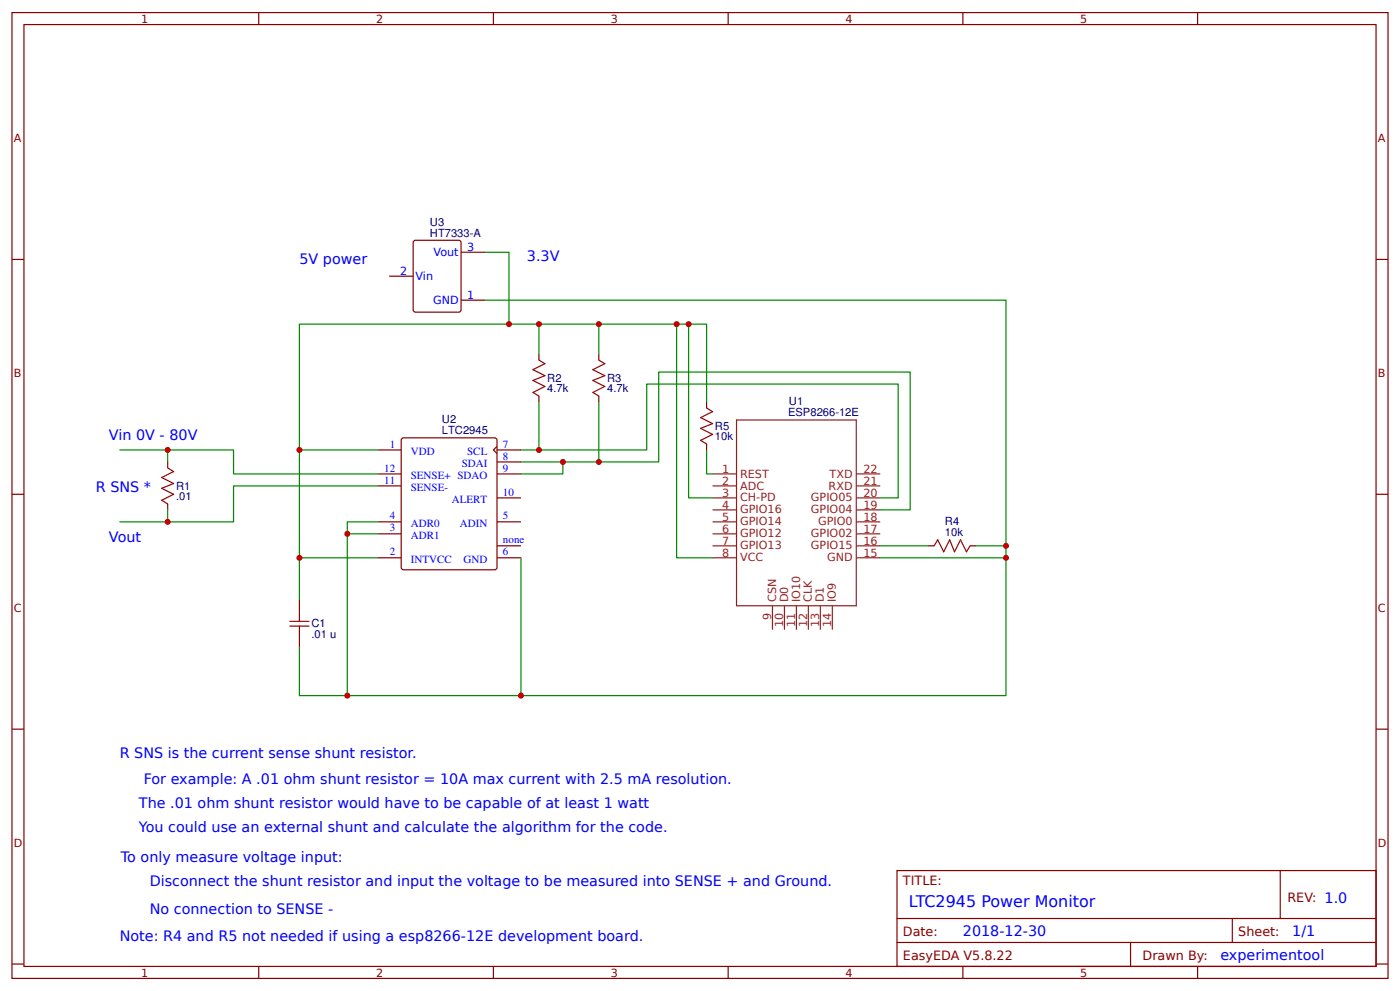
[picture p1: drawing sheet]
<svg xmlns="http://www.w3.org/2000/svg" width="309mm" height="219mm" viewBox="0 0 309 219" stroke-linecap="round" stroke-linejoin="round" font-family="sans-serif">
<g fill="none" stroke="#800" stroke-width=".26">
<path d="M2.6 2.8h304.1v213.2h-304.1zM5.3 5.4h298.7v208h-298.7zM57.1 2.8v2.6M109 2.8v2.6M160.9 2.8v2.6M212.7 2.8v2.6M264.6 2.8v2.6M2.6 57.3h2.7M91.5 53.1l9.8-.1 .5 .3 .1 15.1-.3 .5h-9.8l-.4-.2-.1-15.1zM101.9 55.7h5.3M304 57.3h2.7M86 61h5.3"/>
<path d="M101.9 66.3h5.3M119.1 78.2v1.3M132.3 78.2v1.3M83.3 99.4h5.3M88.7 96.9l.5-.2h20.1l.4 .2 .1 28.4-.3 .4-20.3 .1-.5-.3zM109.8 98.6l-.8 .8 .8 .7M109.8 99.4h5.3M119.1 87.4v1.4M132.3 87.4v1.4M156.1 88.8v1.3M156.1 98v1.4M2.6 109.1h2.7"/>
<path d="M37 102v1.3M37 111.3v1.3M83.3 117.9h5.3M83.3 115.2h5.3M83.3 104.6h5.3M83.3 107.3h5.3M109.8 115.2h5.3M109.8 102h5.3M109.8 104.6h5.3M109.8 109.9h5.3M304 109.1h2.7M66.1 132.4v2.7"/>
<path d="M83.3 123.2h5.3M109.8 123.2h5.3M109.8 120.5h5.3M205.1 120.5h1.3M214.3 120.5h1.3M66.1 140.4v2.6M2.6 161h2.7M304 161h2.7M198.2 192.2h105.8v21.2h-105.8zM282.8 192.2v10.6M2.6 212.9h2.7M57.1 213.4v2.6"/>
<path d="M109 213.4v2.6M160.9 213.4v2.6M198.2 202.8h105.8M198.2 208.1h105.8M212.7 213.4v2.6M249.8 208.1v5.3M264.6 213.4v2.6M272.3 202.8v5.3M304 212.9h2.7"/>
</g>
<g fill="none" stroke="#8d2323" stroke-width=".26">
<path d="M162.7 92.7h26.5v41h-26.5zM157.4 112.6h5.3M157.4 104.6h5.3M157.4 107.3h5.3M157.4 115.2h5.3M157.4 117.9h5.3M157.4 109.9h5.3M189.2 112.6h5.3M189.2 104.6h5.3M189.2 107.3h5.3M189.2 115.2h5.3M189.2 117.9h5.3"/>
<path d="M189.2 109.9h5.3M157.4 123.2h5.3M157.4 120.5h5.3M170.7 133.7v5.3M173.3 133.7v5.3M175.9 133.7v5.3M178.6 133.7v5.3M181.2 133.7v5.3M183.9 133.7v5.3M189.2 123.2h5.3M189.2 120.5h5.3"/>
</g>
<g fill="none" stroke="#080" stroke-width=".26">
<path d="M107.2 55.7h5.2v15.9M107.2 66.3h115v56.9h-27.7M119.1 71.6v6.6M132.3 71.6v6.6M149.5 71.6h6.6v17.2M152.1 71.6v38.3h5.3M26.5 99.4h10.5M66.1 99.4h17.2M119.1 88.8v10.6h-4M119.1 99.4h23.8v-14.6h55.5v25.1h-3.9M132.3 88.8v13.2h-17.2M156.1 99.4v5.2h1.3"/>
<path d="M26.5 115.2h10.5M37 102v-2.6h14.6v5.2h31.7M76.7 117.9h6.6M83.3 115.2h-6.6v38.4h38.4M83.3 107.3h-31.7v7.9h-14.6v-2.6M124.4 102v2.6h-9.3M132.3 102h13.2v-19.8h55.6v30.4h-6.6M66.1 123.2v9.2M83.3 123.2h-17.2v-51.6h83.4v51.6h7.9M115.1 123.2v30.4h107.1v-30.4M194.5 120.5h10.6M215.6 120.5h6.6"/>
<path d="M66.1 143v10.6h10.6"/>
</g>
<path d="M119.1 79.5l1.3 .8-2.7 1.3 2.7 1.3-2.7 1.1 2.7 1.3-2.7 1.4 1.4 .7M132.3 79.5l1.3 .8-2.6 1.3 2.6 1.3-2.6 1.1 2.6 1.3-2.6 1.4 1.3 .7M156.1 90.1l1.3 .8-2.6 1.3 2.6 1.3-2.6 1.1 2.6 1.3-2.6 1.3 1.3 .8M37 103.3l1.4 .8-2.7 1.3 2.7 1.4-2.7 1 2.7 1.3-2.7 1.4 1.3 .8M64 138.2h4.3M64 137.2h4.3M66.1 135.1v2.1M66.1 138.2v2.2M206.4 120.5l.8-1.3 1.3 2.6 1.3-2.6 1.1 2.6 1.3-2.6 1.3 2.6 .8-1.3" fill="none" stroke="#a00000" stroke-width=".26"/>
<g fill="#c00">
<circle cx="152.1" cy="71.6" r=".66"/>
<circle cx="149.5" cy="71.6" r=".66"/>
<circle cx="119.1" cy="99.4" r=".66"/>
<circle cx="132.3" cy="71.6" r=".66"/>
<circle cx="119.1" cy="71.6" r=".66"/>
<circle cx="66.1" cy="99.4" r=".66"/>
<circle cx="37" cy="115.2" r=".66"/>
<circle cx="76.7" cy="153.6" r=".66"/>
<circle cx="222.3" cy="123.2" r=".66"/>
<circle cx="115.1" cy="153.6" r=".66"/>
<circle cx="76.7" cy="117.9" r=".66"/>
<circle cx="66.1" cy="123.2" r=".66"/>
<circle cx="37" cy="99.4" r=".66"/>
<circle cx="112.4" cy="71.6" r=".66"/>
<circle cx="132.3" cy="102" r=".66"/>
<circle cx="124.4" cy="102" r=".66"/>
<circle cx="222.3" cy="120.5" r=".66"/>
</g>
<text font-size="3.5" fill="#00f" x="200.8" y="200.2">LTC2945 Power Monitor</text>
<g font-size="3.2" fill="#00f">
<text x="66.1" y="58.3">5V power</text>
<text x="116.4" y="57.5">3.3V</text>
<text x="24.1" y="97.2">Vin 0V - 80V</text>
<text x="21.2" y="108.6">R SNS *</text>
<text x="24.1" y="119.7">Vout</text>
<text x="26.5" y="167.3">R SNS is the current sense shunt resistor.</text>
<text x="31.8" y="173.2">For example: A .01 ohm shunt resistor = 10A max current with 2.5 mA resolution.</text>
<text x="30.7" y="178.5">The .01 ohm shunt resistor would have to be capable of at least 1 watt</text>
<text x="30.7" y="183.8">You could use an external shunt and calculate the algorithm for the code.</text>
<text x="26.7" y="190.4">To only measure voltage input:</text>
<text x="33.1" y="195.7">Disconnect the shunt resistor and input the voltage to be measured into SENSE + and Ground.</text>
<text x="33.1" y="201.7">No connection to SENSE -</text>
<text x="26.5" y="207.8">Note: R4 and R5 not needed if using a esp8266-12E development board.</text>
<text x="212.7" y="206.8">2018-12-30</text>
<text x="285.5" y="206.8">1/1</text>
<text x="269.6" y="212.1">experimentool</text>
</g>
<g font-size="2.8" fill="#800">
<text x="199.5" y="195.4">TITLE:</text>
<text x="284.4" y="199.1">REV: 1.0</text>
<text x="199.5" y="206.8">Date:</text>
<text x="273.6" y="206.8">Sheet:</text>
<text x="199.5" y="212.1">EasyEDA V5.8.22</text>
<text x="252.4" y="212.1">Drawn By:</text>
</g>
<g font-size="2.5" fill="#800">
<text x="31.2" y="5">1</text>
<text x="83.1" y="5">2</text>
<text x="134.9" y="5">3</text>
<text x="186.8" y="5">4</text>
<text x="238.7" y="5">5</text>
<text x="3" y="31.4">A</text>
<text x="304.4" y="31.4">A</text>
<text x="3" y="83.2">B</text>
<text x="304.4" y="83.2">B</text>
<text x="3" y="135.1">C</text>
<text x="304.4" y="135.1">C</text>
<text x="3" y="186.9">D</text>
<text x="304.4" y="186.9">D</text>
<text x="31.2" y="215.6">1</text>
<text x="83.1" y="215.6">2</text>
<text x="134.9" y="215.6">3</text>
<text x="186.8" y="215.6">4</text>
<text x="238.7" y="215.6">5</text>
</g>
<g font-size="2.5" fill="#000080">
<text x="95" y="52.3">HT7333-A</text>
<text x="95" y="49.9">U3</text>
<text x="120.9" y="86.7">4.7k</text>
<text x="120.9" y="84.3">R2</text>
<text x="134.1" y="86.7">4.7k</text>
<text x="134.1" y="84.3">R3</text>
<text x="174.3" y="89.5">U1</text>
<text x="97.6" y="95.9">LTC2945</text>
<text x="97.6" y="93.5">U2</text>
<text x="158" y="94.9">R5</text>
<text x="174.1" y="91.9">ESP8266-12E</text>
<text x="158" y="97.2">10k</text>
<text x="38.9" y="110.5">.01</text>
<text x="38.9" y="108.1">R1</text>
<text x="208.8" y="118.4">10k</text>
<text x="208.8" y="116">R4</text>
<text x="68.8" y="140.9">.01 u</text>
<text x="68.8" y="138.5">C1</text>
</g>
<g font-size="2.5" fill="#00f">
<text x="95.8" y="56.5">Vout</text>
<text x="103.2" y="55.4">3</text>
<text x="88.4" y="60.7">2</text>
<text x="91.8" y="61.8">Vin</text>
<text x="95.7" y="67.1">GND</text>
<text x="103.2" y="66">1</text>
</g>
<g font-size="2.5" fill="#8d2323">
<text x="159.6" y="104.4">1</text>
<text x="159.6" y="107">2</text>
<text x="163.5" y="105.4">REST</text>
<text x="183.3" y="105.4">TXD</text>
<text x="190.8" y="104.4">22</text>
<text x="190.8" y="107">21</text>
<text x="159.6" y="112.3">4</text>
<text x="159.6" y="109.7">3</text>
<text x="163.5" y="113.4">GPIO16</text>
<text x="163.5" y="108.1">ADC</text>
<text x="163.5" y="110.7">CH-PD</text>
<text x="179.2" y="113.4">GPIO04</text>
<text x="179.2" y="110.7">GPIO05</text>
<text x="183.1" y="108.1">RXD</text>
<text x="190.8" y="112.3">19</text>
<text x="190.8" y="109.7">20</text>
<text x="159.6" y="115">5</text>
<text x="159.6" y="117.6">6</text>
<text x="163.5" y="116">GPIO14</text>
<text x="163.5" y="118.7">GPIO12</text>
<text x="179.2" y="118.7">GPIO02</text>
<text x="180.7" y="116">GPIO0</text>
<text x="190.8" y="117.6">17</text>
<text x="190.8" y="115">18</text>
<text x="159.6" y="120.3">7</text>
<text x="159.6" y="122.9">8</text>
<text x="163.5" y="121.3">GPIO13</text>
<text x="163.5" y="124">VCC</text>
<text x="179.2" y="121.3">GPIO15</text>
<text x="182.7" y="124">GND</text>
<text x="190.8" y="122.9">15</text>
<text x="190.8" y="120.3">16</text>
<text x="170.4" y="136.9" transform="rotate(-90 170.4 136.9)">9</text>
<text x="171.4" y="133" transform="rotate(-90 171.4 133)">CSN</text>
<text x="174.1" y="133" transform="rotate(-90 174.1 133)">D0</text>
<text x="176.7" y="133" transform="rotate(-90 176.7 133)">IO10</text>
<text x="179.4" y="133" transform="rotate(-90 179.4 133)">CLK</text>
<text x="182" y="133" transform="rotate(-90 182 133)">D1</text>
<text x="184.7" y="133" transform="rotate(-90 184.7 133)">IO9</text>
<text x="173" y="138.5" transform="rotate(-90 173 138.5)">10</text>
<text x="175.7" y="138.5" transform="rotate(-90 175.7 138.5)">11</text>
<text x="178.3" y="138.5" transform="rotate(-90 178.3 138.5)">12</text>
<text x="181" y="138.5" transform="rotate(-90 181 138.5)">13</text>
<text x="183.6" y="138.5" transform="rotate(-90 183.6 138.5)">14</text>
</g>
<g font-size="2.4" fill="#00f">
<text x="86.1" y="98.8">1</text>
<text x="90.8" y="100.5">VDD</text>
<text x="103.2" y="100.5">SCL</text>
<text x="111.1" y="98.8">7</text>
<text x="111.1" y="101.5">8</text>
<text x="84.9" y="106.8">11</text>
<text x="84.9" y="104.1">12</text>
<text x="90.8" y="105.8">SENSE+ SDAO</text>
<text x="102" y="103.2">SDAI</text>
<text x="111.1" y="104.1">9</text>
<text x="90.8" y="108.5">SENSE-</text>
<text x="99.8" y="111.1">ALERT</text>
<text x="111.1" y="109.4">10</text>
<text x="86.1" y="117.3">3</text>
<text x="86.1" y="114.7">4</text>
<text x="90.8" y="119.1">ADR1</text>
<text x="90.8" y="116.4">ADR0</text>
<text x="101.6" y="116.4">ADIN</text>
<text x="111.1" y="114.7">5</text>
<text x="111.1" y="120">none</text>
<text x="86.1" y="122.6">2</text>
<text x="90.8" y="124.4">INTVCC</text>
<text x="102.4" y="124.4">GND</text>
<text x="111.1" y="122.6">6</text>
</g>
</svg>
